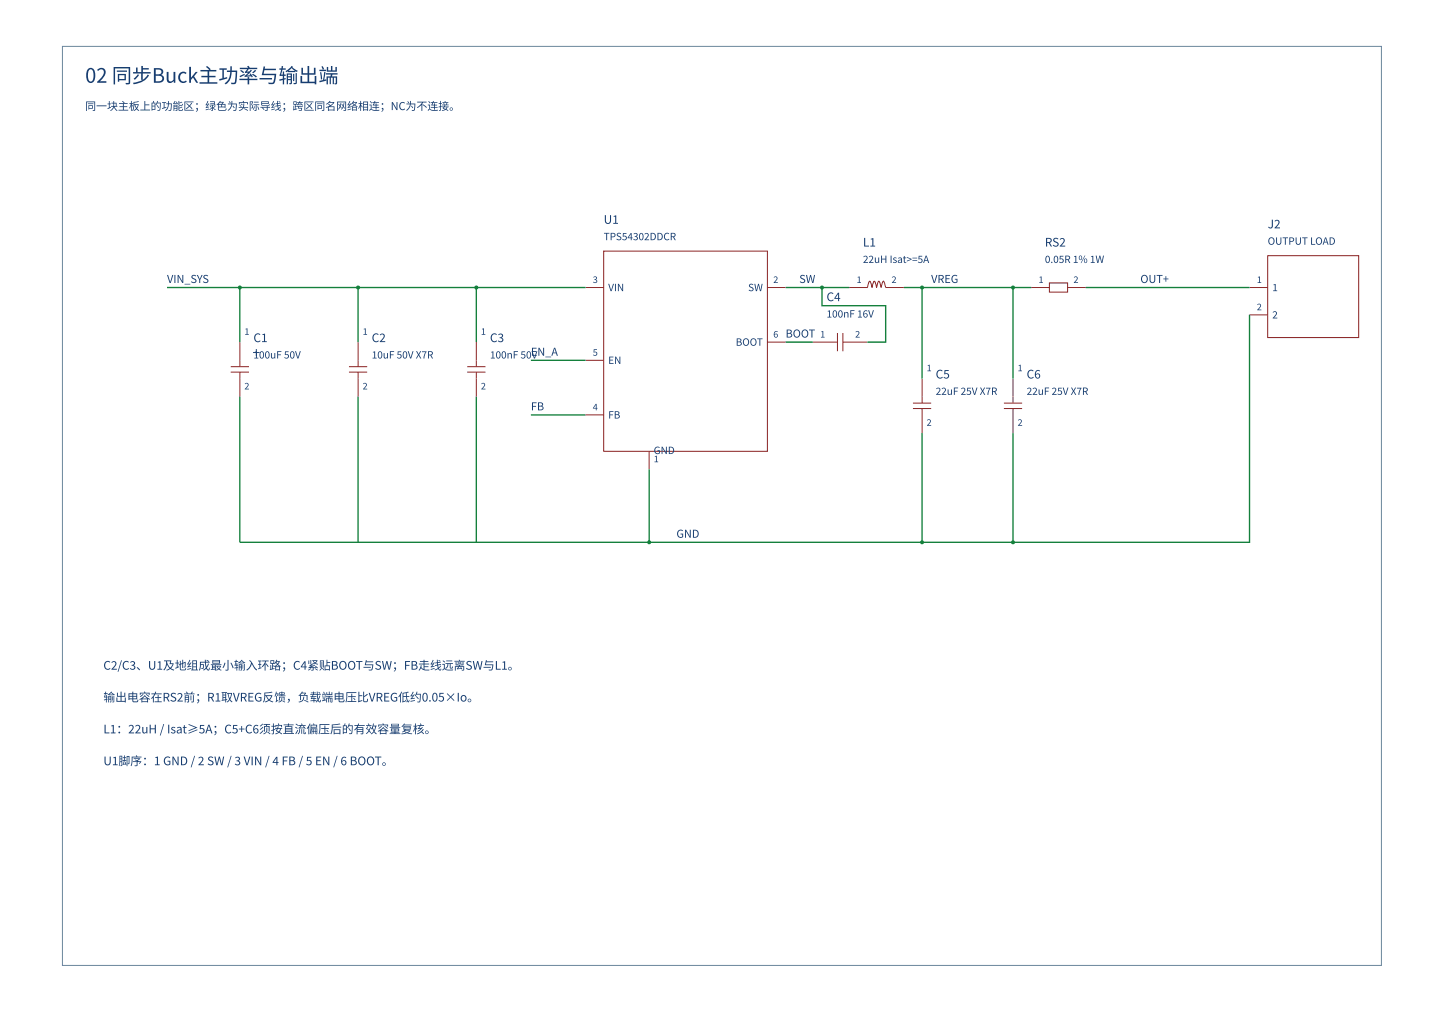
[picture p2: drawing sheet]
<svg xmlns="http://www.w3.org/2000/svg" width="420mm" height="297mm" viewBox="0 0 420 297" stroke-linecap="round" stroke-linejoin="round" font-family="sans-serif">
<path d="M18.2 13.5h383.8v267.3h-383.8z" fill="none" stroke="#6b879c" stroke-width=".29"/>
<path d="M175.7 73.1h47.6v58.2h-47.6zM69.8 99.5v7.2M170.4 83.6h5.3M223.3 83.6h5.3M223.3 99.5h5.3M67.1 106.7h5.3M67.1 108.3h5.3M69.8 108.3v7.1M170.4 104.8h5.3M170.4 120.7h5.3M188.9 131.3v5.3" fill="none" stroke="#8b2323" stroke-width=".29"/>
<path d="M48.6 83.6h121.8M69.8 83.6v15.9M69.8 115.4v42.4" fill="none" stroke="#14803c" stroke-width=".4"/>
<circle cx="69.8" cy="83.6" r=".58" fill="#14803c"/>
<path d="M104.2 99.5v7.2M101.6 106.7h5.2M101.6 108.3h5.2M104.2 108.3v7.1" fill="none" stroke="#8b2323" stroke-width=".29"/>
<path d="M104.2 83.6v15.9M104.2 115.4v42.4" fill="none" stroke="#14803c" stroke-width=".4"/>
<circle cx="104.2" cy="83.6" r=".58" fill="#14803c"/>
<path d="M138.6 99.5v7.2M136 106.7h5.3M136 108.3h5.3M138.6 108.3v7.1" fill="none" stroke="#8b2323" stroke-width=".29"/>
<path d="M138.6 83.6v15.9M138.6 115.4v42.4" fill="none" stroke="#14803c" stroke-width=".4"/>
<circle cx="138.6" cy="83.6" r=".58" fill="#14803c"/>
<path d="M368.9 74.4h26.5v23.8h-26.5zM247.1 83.6h5.3l.7-1.8 .7 1.8 .6-1.8 .7 1.8 .6-1.8 .7 1.8 .7-1.8 .6 1.8h5.3M300.1 83.6h5.3M305.4 82.3h5.3v2.7h-5.3zM310.7 83.6h5.3M363.6 83.6h5.3M363.6 91.6h5.3" fill="none" stroke="#8b2323" stroke-width=".29"/>
<path d="M228.6 83.6h18.5M263 83.6h37.1M316 83.6h47.6M363.6 91.6v66.2h-293.8M188.9 136.6v21.2" fill="none" stroke="#14803c" stroke-width=".4"/>
<circle cx="188.9" cy="157.8" r=".58" fill="#14803c"/>
<path d="M265.7 117.3h5.3M265.7 118.8h5.3M268.3 110.1v7.2M268.3 118.8v7.2" fill="none" stroke="#8b2323" stroke-width=".29"/>
<path d="M268.3 83.6v26.5M268.3 126v31.8" fill="none" stroke="#14803c" stroke-width=".4"/>
<g fill="#14803c">
<circle cx="268.3" cy="83.6" r=".58"/>
<circle cx="268.3" cy="157.8" r=".58"/>
</g>
<path d="M292.1 117.3h5.3M292.1 118.8h5.3M294.8 110.1v7.2M294.8 118.8v7.2" fill="none" stroke="#8b2323" stroke-width=".29"/>
<path d="M294.8 83.6v26.5M294.8 126v31.8" fill="none" stroke="#14803c" stroke-width=".4"/>
<g fill="#14803c">
<circle cx="294.8" cy="83.6" r=".58"/>
<circle cx="294.8" cy="157.8" r=".58"/>
</g>
<path d="M236.5 99.5h7.2M243.7 96.9v5.3M245.3 99.5h7.1M245.3 96.9v5.3" fill="none" stroke="#8b2323" stroke-width=".29"/>
<path d="M228.6 99.5h7.9M239.2 83.6v5.3h18.5v10.6h-5.3" fill="none" stroke="#14803c" stroke-width=".4"/>
<circle cx="239.2" cy="83.6" r=".58" fill="#14803c"/>
<path d="M154.5 104.8h15.9M154.5 120.7h15.9" fill="none" stroke="#14803c" stroke-width=".4"/>
<text font-size="5.8" fill="#173d70" x="24.8" y="24.1">02 同步Buck主功率与输出端</text>
<text font-size="4" fill="#173d70" x="73.5" y="104">+</text>
<g font-size="3.4" fill="#173d70">
<text x="175.7" y="65.1">U1</text>
<text x="251.1" y="71.7">L1</text>
<text x="304" y="71.7">RS2</text>
<text x="368.9" y="66.4">J2</text>
<text x="240.5" y="87.6">C4</text>
<text x="73.8" y="99.5">C1</text>
<text x="108.2" y="99.5">C2</text>
<text x="142.6" y="99.5">C3</text>
<text x="272.3" y="110.1">C5</text>
<text x="298.8" y="110.1">C6</text>
<text x="30.1" y="194.8">C2/C3、U1及地组成最小输入环路；C4紧贴BOOT与SW；FB走线远离SW与L1。</text>
<text x="30.1" y="204.1">输出电容在RS2前；R1取VREG反馈，负载端电压比VREG低约0.05×Io。</text>
<text x="30.1" y="213.3">L1：22uH / Isat≥5A；C5+C6须按直流偏压后的有效容量复核。</text>
<text x="30.1" y="222.6">U1脚序：1 GND / 2 SW / 3 VIN / 4 FB / 5 EN / 6 BOOT。</text>
</g>
<g font-size="3.2" fill="#173d70">
<text x="24.8" y="32">同一块主板上的功能区；绿色为实际导线；跨区同名网 络相连；NC为不连接。</text>
<text x="48.6" y="82.3">VIN_SYS</text>
<text x="232.6" y="82.3">SW</text>
<text x="271" y="82.3">VREG</text>
<text x="331.8" y="82.3">OUT+</text>
<text x="228.6" y="98.2">BOOT</text>
<text x="154.5" y="103.5">EN_A</text>
<text x="154.5" y="119.4">FB</text>
<text x="196.8" y="156.4">GND</text>
</g>
<g font-size="2.9" fill="#173d70">
<text x="175.7" y="69.9">TPS54302DDCR</text>
<text x="368.9" y="71.2">OUTPUT LOAD</text>
<text x="251.1" y="76.5">22uH Isat&gt;=5A</text>
<text x="304" y="76.5">0.05R 1% 1W</text>
<text x="177" y="84.7">VIN</text>
<text x="217.7" y="84.7">SW</text>
<text x="370.2" y="84.7">1</text>
<text x="240.5" y="92.4">100nF 16V</text>
<text x="370.2" y="92.6">2</text>
<text x="214.1" y="100.6">BOOT</text>
<text x="73.8" y="104.3">100uF 50V</text>
<text x="108.2" y="104.3">10uF 50V X7R</text>
<text x="142.6" y="104.3">100nF 50V</text>
<text x="177" y="105.9">EN</text>
<text x="272.3" y="114.9">22uF 25V X7R</text>
<text x="298.8" y="114.9">22uF 25V X7R</text>
<text x="177" y="121.8">FB</text>
<text x="190.2" y="132.1">GND</text>
</g>
<g font-size="2.6" fill="#173d70">
<text x="172.5" y="82.3">3</text>
<text x="225" y="82.3">2</text>
<text x="249.3" y="82.3">1</text>
<text x="259.4" y="82.3">2</text>
<text x="302.2" y="82.3">1</text>
<text x="312.4" y="82.3">2</text>
<text x="365.7" y="82.3">1</text>
<text x="365.7" y="90.3">2</text>
<text x="71.1" y="97.4">1</text>
<text x="105.5" y="97.4">1</text>
<text x="139.9" y="97.4">1</text>
<text x="225" y="98.2">6</text>
<text x="238.7" y="98.2">1</text>
<text x="248.8" y="98.2">2</text>
<text x="172.5" y="103.5">5</text>
<text x="269.6" y="108">1</text>
<text x="296.1" y="108">1</text>
<text x="71.1" y="113.3">2</text>
<text x="105.5" y="113.3">2</text>
<text x="139.9" y="113.3">2</text>
<text x="172.5" y="119.4">4</text>
<text x="269.6" y="123.9">2</text>
<text x="296.1" y="123.9">2</text>
<text x="190.2" y="134.5">1</text>
</g>
</svg>
